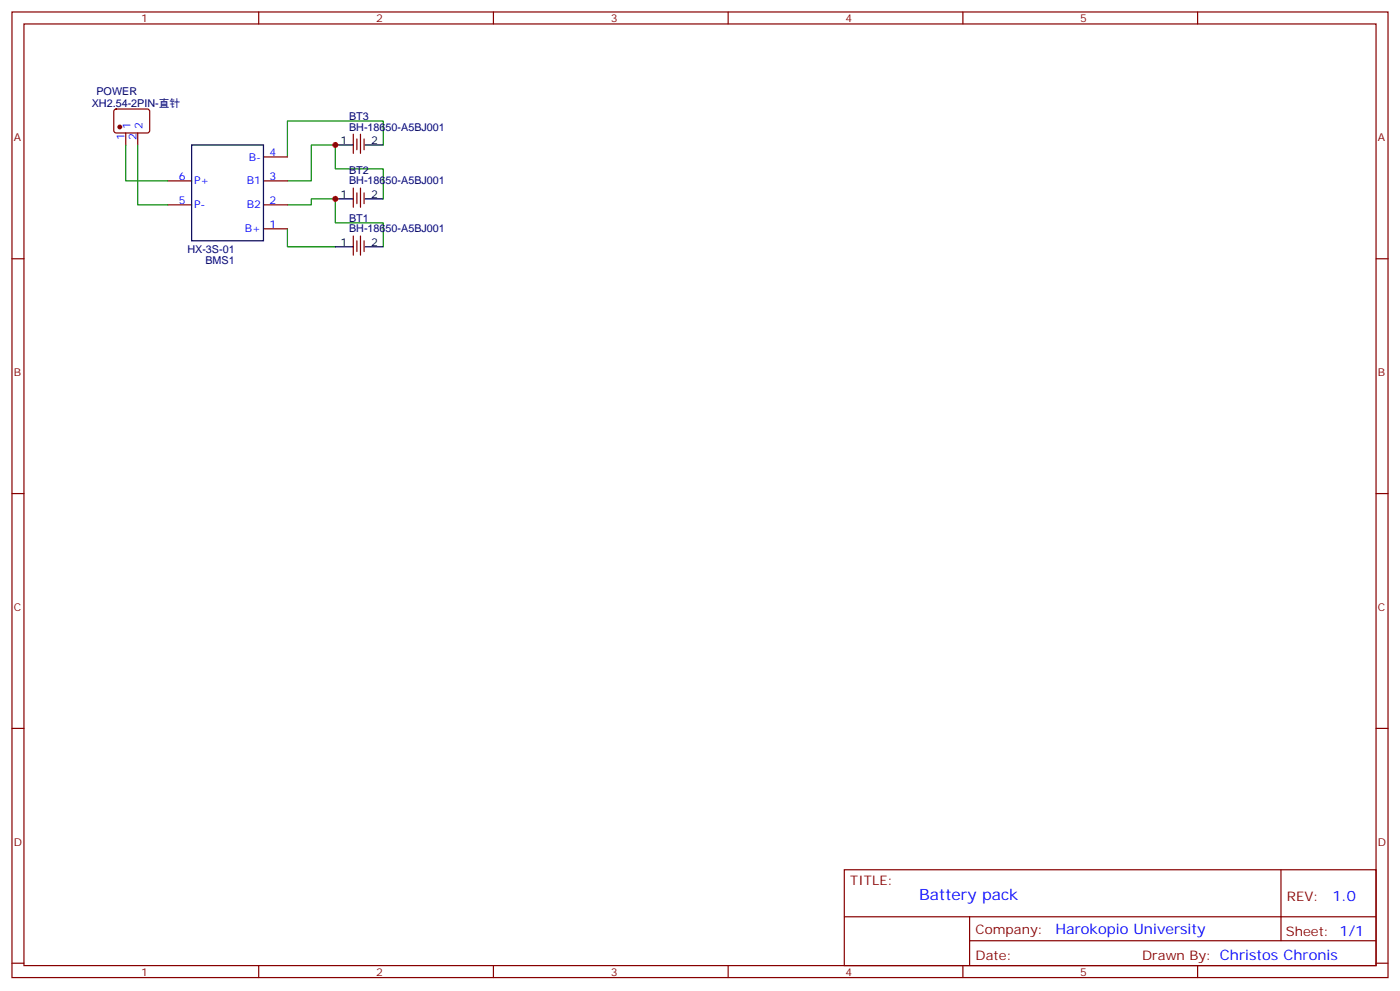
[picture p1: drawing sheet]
<svg xmlns="http://www.w3.org/2000/svg" width="412mm" height="292mm" viewBox="0 0 412 292" stroke-linecap="round" stroke-linejoin="round" font-family="sans-serif">
<g fill="none" stroke="#870000" stroke-width=".35">
<path d="M3.5 3.5h405.4v284.4h-405.4zM7.1 7.1h398.2v277.2h-398.2zM76.2 3.5v3.6M145.3 3.5v3.6M214.5 3.5v3.6M283.6 3.5v3.6M352.8 3.5v3.6M33.7 32.3l.5-.2 9.5 .1 .4 .6-.1 5.9-.6 .5-9.5-.1-.4-.6v-5.7zM37 39.2v3.5M40.6 39.2v3.5M104.1 39.5v5.7M106.2 39.5v5.7"/>
<path d="M49.4 53.3h7M77.6 53.3h7.1M77.6 46.2h7.1M104.1 55.4v5.6M105.1 40.9v3.2M105.1 56.8v3.2M106.2 55.4v5.6M107.2 40.9v3.2M107.2 56.8v3.2M3.5 76.2h3.6M49.4 60.3h7M77.6 67.4h7.1"/>
<path d="M77.6 60.3h7.1M104.1 69.5v5.6M105.1 70.9v3.2M106.2 69.5v5.6M107.2 70.9v3.2M405.3 76.2h3.6M3.5 145.3h3.6M405.3 145.3h3.6M3.5 214.5h3.6M405.3 214.5h3.6M248.7 256.1h156.6v28.2h-156.6zM377.3 256.1v20.9"/>
<path d="M248.7 270h156.5M285.6 277h119.6M285.6 270v14.1M3.5 283.6h3.6M76.2 284.3v3.6M145.3 284.3v3.6M214.5 284.3v3.6M283.6 284.3v3.6M352.8 284.3v3.6M405.3 283.6h3.6"/>
</g>
<path d="M37 42.7v10.6h12.4M40.6 42.7v17.6h8.8M84.7 53.3h7v-10.6h7.1v7h14.1v8.9M112.9 42.7v-7.1h-28.2v10.6M84.7 60.3h7v-1.7h7.1v7h14.1v7.1M84.7 67.4v5.3h14.1" fill="none" stroke="#008700" stroke-width=".35"/>
<path d="M56.4 42.7h21.2v28.2h-21.2zM98.8 42.7h5.3M98.8 58.6h5.3M107.6 42.7h5.3M107.6 58.6h5.3M98.8 72.7h5.3M107.6 72.7h5.3" fill="none" stroke="#000" stroke-width=".35"/>
<circle cx="35.3" cy="37.4" r=".53" fill="#870000" stroke="#870000" stroke-width=".35"/>
<g fill="#c00">
<circle cx="98.8" cy="42.7" r=".88"/>
<circle cx="98.8" cy="58.6" r=".88"/>
</g>
<text font-size="4.6" fill="#00f" x="270.8" y="265.1">Battery pack</text>
<g font-size="4.2" fill="#00f">
<text x="392.5" y="265.4">1.0</text>
<text x="310.9" y="274.9">Harokopio University</text>
</g>
<g font-size="3.9" fill="#800">
<text x="250.5" y="260.7">TITLE:</text>
<text x="379.1" y="265.4">REV:</text>
<text x="287.4" y="274.9">Company:</text>
<text x="378.7" y="275.5">Sheet: 1/1</text>
<text x="287.4" y="282.6">Date:</text>
<text x="336.4" y="282.7">Drawn By: Christos Chronis</text>
</g>
<g font-size="3.2" fill="#800">
<text x="41.6" y="6.5">1</text>
<text x="110.8" y="6.5">2</text>
<text x="179.9" y="6.5">3</text>
<text x="249.1" y="6.5">4</text>
<text x="318.2" y="6.5">5</text>
<text x="4.1" y="41.6">A</text>
<text x="405.9" y="41.6">A</text>
<text x="4.1" y="110.8">B</text>
<text x="405.9" y="110.8">B</text>
<text x="4.1" y="179.9">C</text>
<text x="405.9" y="179.9">C</text>
<text x="4.1" y="249.1">D</text>
<text x="405.9" y="249.1">D</text>
<text x="41.6" y="287.3">1</text>
<text x="110.8" y="287.3">2</text>
<text x="179.9" y="287.3">3</text>
<text x="249.1" y="287.3">4</text>
<text x="318.2" y="287.3">5</text>
</g>
<g font-size="3.2" fill="#000080">
<text x="28.4" y="27.9">POWER</text>
<text x="27" y="31.5">XH2.54-2PIN-直针</text>
<text x="102.8" y="35.3">BT3</text>
<text x="102.8" y="38.5">BH-18650-A5BJ001</text>
<text x="102.8" y="51.2">BT2</text>
<text x="102.8" y="54.3">BH-18650-A5BJ001</text>
<text x="102.8" y="65.3">BT1</text>
<text x="102.8" y="68.4">BH-18650-A5BJ001</text>
<text x="55.2" y="74.4">HX-3S-01</text>
<text x="60.5" y="77.6">BMS1</text>
</g>
<g font-size="3.2" fill="#00f">
<text x="36.7" y="41.3" transform="rotate(-90 36.7 41.3)">1</text>
<text x="38.5" y="37.9" transform="rotate(-90 38.5 37.9)">1</text>
<text x="40.2" y="41.3" transform="rotate(-90 40.2 41.3)">2</text>
<text x="42" y="37.9" transform="rotate(-90 42 37.9)">2</text>
<text x="73.3" y="47.3">B-</text>
<text x="79.4" y="45.9">4</text>
<text x="52.7" y="52.9">6</text>
<text x="79.4" y="52.9">3</text>
<text x="52.7" y="60">5</text>
<text x="57.1" y="54.3">P+</text>
<text x="72.7" y="54.3">B1</text>
<text x="79.4" y="60">2</text>
<text x="57.1" y="61.4">P-</text>
<text x="72.7" y="61.4">B2</text>
<text x="72.1" y="68.4">B+</text>
<text x="79.4" y="67">1</text>
</g>
<g font-size="3.2">
<text x="100.3" y="42.3">1</text>
<text x="109.4" y="42.3">2</text>
<text x="100.3" y="58.2">1</text>
<text x="109.4" y="58.2">2</text>
<text x="100.3" y="72.3">1</text>
<text x="109.4" y="72.3">2</text>
</g>
</svg>
